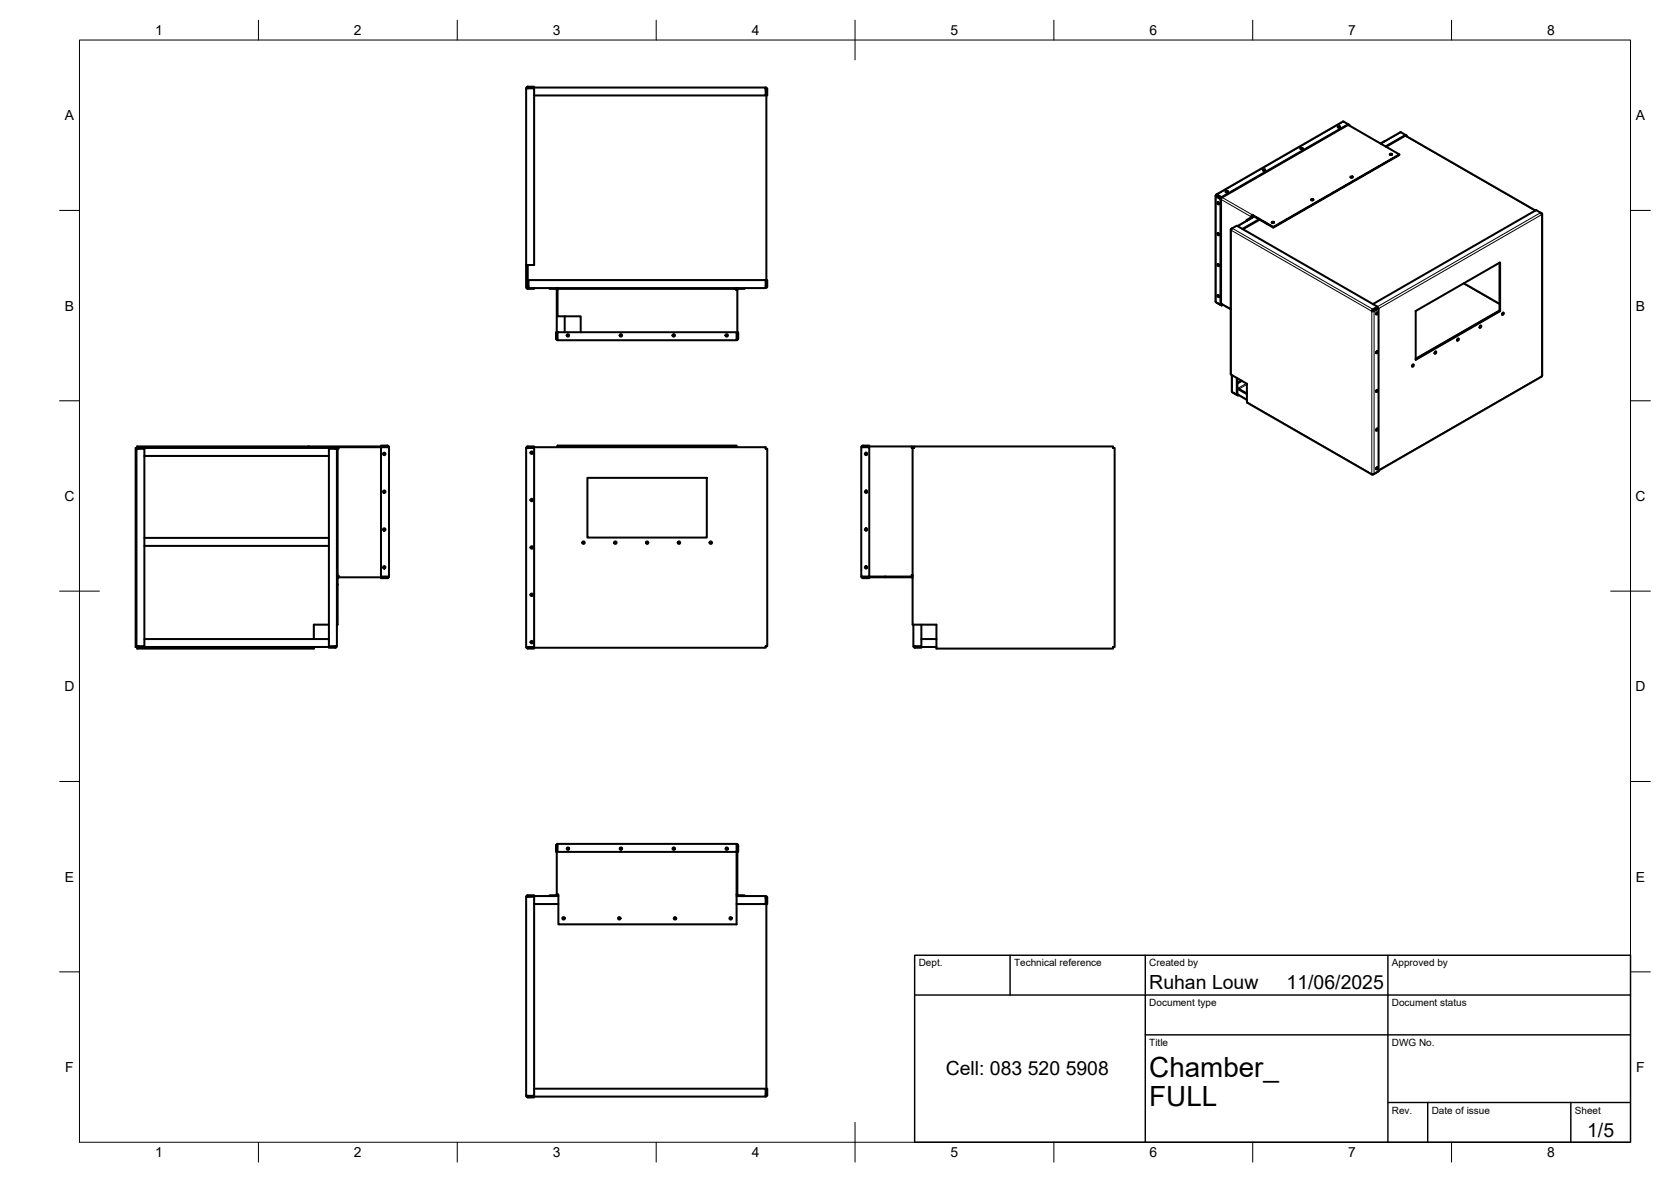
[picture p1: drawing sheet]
<svg xmlns="http://www.w3.org/2000/svg" width="420mm" height="297mm" viewBox="0 0 420 297" stroke-linecap="round" stroke-linejoin="round" font-family="sans-serif">
<!-- layer: Visible -->
<g fill="none" stroke="#000" stroke-width=".51">
<path d="M132.3 22.2h2v44.4h-2zM132.3 22.2l.4-.4h1.6v.2h-1.6l-.2 .2M132.6 22.2l.3-.2v.2M134.3 22h58.2v2h-58.2M192.5 22.6h.2M192.5 22l.4 .4v1.6h-.2v-1.6l-.2-.2M192.7 24v46.4M327 37.4h.5M327.2 37.5h.2M336.4 32h.5M336.6 32.1h.2M337.7 30.6l-31.9 18.3"/>
<path d="M337.7 30.5l1.3 .9M339 31.4l-31.9 18.3M339 31.4l12.9 7.4M339.1 31.5l.2-.1-.3-.2-31.9 18.3M339.3 31.4v.1M348.1 35.5l-1 .6M349.5 38.9h.5M349.6 38.9h.2M353.4 34.1l32.7 18.8M353.4 34.1l-1.3-.9-4.9 2.9M353.4 34.1l.2 .1M353.4 34.1l-4.9 2.8"/>
<path d="M353.6 34.1h.1l-.3-.2-5 2.9M353.7 34.1v.2M305.6 49.2v26.6l1.3 .8 .1-.1M305.8 49.4l1.1 .6h.1M305.8 49.1h.1M305.8 49.1v.3M305.9 49v.3l1.1 .7v26.5M305.9 49h.1M306 48.9l1.1 .6v.2l-1.1-.6M306 48.9l-.2 .1M306.2 50.8l.3 .3v.3l-.4-.3zM306.2 58.6l.3 .2v.3l-.4-.2z"/>
<path d="M306.3 50.8l.2 .5M306.3 58.6l.2 .5M306.4 50.9l.1 .2M306.4 58.7l.1 .2M306.9 50v26.6M308.2 48.2h.5M308.4 48.3h.2M309.5 57.7v36.4l4 2.3 .1 4.8 31.4 18.1M309.9 57.4l-.3 .4v-.3l1.4-.8 35.4 20.4M313.5 55.3v.2M314.6 54.6l-1.1 .7 .1 .1 1.1-.7M314.6 54.5v.1"/>
<path d="M314.7 54.4l-.1 .1M314.7 54.4v.3M314.9 54.6v.1M314.9 54l5.3 3v.2l-5.3-3zM314.9 54.1l-.2 .3M314.9 54l-.3 .5M315.3 54.4l-4.2 2.4M316.6 55.1l-4.2 2.4M316.7 55.2l-4.2 2.4M317.6 42.8h.5M317.8 42.9h.1M319.8 56h.5"/>
<path d="M320 56h.1M320.2 57l31.7-18.2v.2l-31.7 18.2M329.7 50.3h.5M329.9 50.4h.2M339.6 44.6h.5M339.7 44.6h.2M387.4 53.5l.3 .4v-.3l-1.5-.8-41 23.6M387.8 53.8v40.5l-.2 .4M132.3 66.6l.1 5.8 .3 .2h1.6v-.2M132.5 72.2l.4 .2M132.5 72l.4 .4M132.5 66.6v3.8"/>
<path d="M132.5 72v.2M132.5 72.2h.1M132.7 66.6v5.4l.2 .2M132.7 70.4h-.2v1.6M132.7 71.8h.2M132.9 70.4h59.6v2h-59.6zM138.2 72.4v.2h1.6l.2 .2M139.8 72.4l.4 .4M140.2 72.8h-.2v10.7M140.2 72.8v6.7h5.8v4M140.2 72.4v.2h44.8v.2h.4v12.3M140.2 72.6v.2"/>
<path d="M142 79.5v4M185 72.4v.2M185.2 72.4v.4M185.6 72.4l-.4 .4M187.2 72.4v.2h-1.6l-.2 .2M192.5 71.8h.2M192.5 72.2l.2-.2v-1.6h.2v1.6l-.4 .4M306 76.1l1.1 .7v-.2M306.2 66.4l.3 .2v.3l-.4-.3zM306.2 74.1l.3 .3v.3l-.4-.3zM306.3 66.4l.2 .4M306.3 74.1l.2 .5"/>
<path d="M306.4 66.5l.1 .1M306.4 74.2l.1 .2M307 76.3l2.5 1.4M307.3 76.5h-.3M307.5 76.6l-.4 .2M345.1 78.1h.3M345.1 78.1l-.2 .1M345.2 77.7l1.2-.6v.1l-1.2 .7M345.2 77.9l-.1 .2M345.2 77.9l.2 .2M345.2 77.7l-.3 .5M345.3 77.8l.2 .3"/>
<path d="M345.4 78.1l1.1-.6 .1 .1-1.1 .6h-.6M346.1 78.6l.3-.1v.2l-.3 .3zM346.1 78.6l-.1 .2M346.3 78.5l-.3 .5M346.6 77.6v40.9l-1.1 .6h-.6l.1 .1 1.4-.6M368.1 71.2l8.9 5.2M377 66v12.1l.2 .1-21.2 12.2v-12.2l21.2-12.3v12.3M377 78.1l-21 12.2M377.8 78.7l.3-.1v.1l-.4 .4zM377.8 78.7l-.1 .2M378 78.6l-.3 .5M140.2 83.5h45v2h-45z"/>
<path d="M140.2 85.3l-.2-.2v-1.6h-.2v1.6l.4 .4M185.2 85.3h.2M185.4 83.5h.2v1.6l-.4 .4M185.4 85.1v.1M309.7 94.3v4.1M310.1 98.7h.1M310.1 98.7l3.4 1.8M311 95v4.2M311.1 95v4.2h-.1l-1.2-.8M311.1 97.7l2.4 1.3M311.1 97.5l2.4 1.4M311.3 99.2h.1"/>
<path d="M311.4 99.3l-.1 .1M312.1 95.6l-1 .6M312.3 95.7l-1.2 .7M346 88.5h.1M346.1 88.4l.3-.2v.2l-.3 .4zM346.1 98.1l.3-.1v.1l-.3 .4zM346.1 88.3l-.1 .2M346.1 98.1l-.1 .2M346.3 88.2l-.3 .5M346.3 98l-.3 .4M355.2 91.7l.2-.1 .1 .2-.4 .3zM355.2 91.7l-.1 .2"/>
<path d="M355.3 91.6l-.2 .5M360.8 88.5l.3-.1v.1l-.3 .4zM360.8 88.5l-.1 .1M361 88.3l-.3 .5M366.5 85.2l.2-.1 .1 .1-.4 .4zM366.5 85.2l-.1 .2M366.7 85.1l-.3 .5M372.1 81.9l.3-.1 .1 .2-.4 .4zM372.2 81.9l-.1 .2M372.3 81.8l-.3 .5M387.6 94.7l-41 23.6M34.3 112.8h2v49.6h-2z"/>
<path d="M34.3 112.6h-.2v50h.3M34.3 112.6h.1M34.5 112.4h.2M34.6 112.8l.3-.2v.2M34.7 112.4h1.6v.2h-1.6l-.2 .2M34.7 112.4l-.4 .4v-.2M36.3 112.4h46.4M36.3 114.6h46.4M36.3 112.6h46.4M77.6 112.2h-43.1v.2M77.6 112.2v.2M82.7 112.8h2v49.6h-2z"/>
<path d="M84.3 112.4h-1.6v.2h1.6l.2 .2M84.3 112.4h11.5M84.3 112.4l.4 .4M84.5 112.8l-.4-.2v.2M84.5 112.4h.1M84.6 112.6h.1M84.7 112.8h.2M84.9 112.8v31.9h-.2M85.1 112.6h-.4v.2M85.1 112.4v.4h-.2M95.8 112.4h2v32.5h-2zM97.4 112.2h-1.6v-.2h1.6l.4 .4"/>
<path d="M97.4 112.2l.2 .2v-.2h-20M132.3 112.6h2v50h-2zM132.7 112.2h1.6v.2h-1.6M132.7 112.2l-.4 .4M132.7 112.4l-.2 .2M132.9 112.4v.2M134.3 112.4h58.2v.4h.4v49.6h-.4v.4h-58.2M140.2 112.2h.1M140.4 112.2h-.2v-.2h45v.2M140.4 112.2h44.8v.2M140.4 112.2v.2M140.4 112.2l-.3 .2"/>
<path d="M192.5 112.6l.2 .2M216.6 112.4h2v32.5h-2zM216.8 112.2v.2M217 112h1.6v.2h-1.6M217 112l-.4 .4M217 112.2h-.2M218.6 112.2h10.7M229.3 112.4h.5M229.5 112.6h.3v-.4h50.1v.4h.4v50h-.4v.4h-44.4v-6h-6zM229.8 112.2h-.5v.4h.2M229.9 112.4l-.2 .2M279.9 112.4l.1 .2"/>
<path d="M346.1 107.8l.3-.1v.1l-.3 .4zM346.1 117.5l.3-.1v.2l-.3 .4zM346.1 107.8l-.1 .2M346.1 117.5l-.1 .2M346.3 107.7l-.3 .5M346.3 117.4l-.3 .5M36.3 137.2h46.4M36.3 135.2h46.4M147.7 120.1h30v15h-30zM82.7 157h-3.8v3.6M84.7 146.9h.2M84.9 144.9v-.2h.2v.4"/>
<path d="M85.1 145.1h10.7M85.1 144.9l-.4 .4M85.1 145.1l-.2 .2v11.7h-.2M97.6 144.9v.1M97.8 144.9l-.4 .4h-1.6v-.2l1.8-.1M216.6 144.9l.4 .4M216.8 144.9l.2 .2M217 145.1h1.6M218.6 145.1v.2h-1.6M218.6 144.9h10.7M222.6 144.9v.2h-4M222.6 145.1h6.7l.2 .2"/>
<path d="M229.3 144.7h.2M229.3 144.9h.2M229.5 144.5h-.2v.4M229.7 157v5.4h2v-5.4M34.3 162.6v-.2l.4 .4M34.5 162.4l.2 .2h49.6l.2-.2M34.5 162.8h.2M34.6 162.4l.3 .2M34.9 162.4v.2M36.3 162.6v.2h-1.6M36.3 160.6h46.4M36.3 162.8h42.6"/>
<path d="M78.9 162.6v.4h-44.4v-.3M84.1 162.4v.2M84.5 162.4l-.4 .2M84.7 162.4l-.4 .4h-1.6v-.2M132.3 162.6l.4 .4h1.6v-.2h-1.6l-.2-.2M132.9 162.6v.2M192.7 162.4l-.2 .1M229.7 162.4l.4 .4h1.6v-.2h-1.6l-.2-.2M229.9 162.4l.4 .2M230.3 162.4v.2M231.7 162.6h3.8M231.7 160.6h3.8"/>
<path d="M280 162.6l-.1 .1M140.1 212.3l-.1 12.5M140.1 212.3h.1M140.2 212.1h45v2h-45zM140.2 212.1l-.4 .4v1.6h.2M185.2 214.1v18.2h-44.8v-7.5h-.4M185.2 212.1l.4 .4v1.6h-.2v-1.6M185.2 212.3l.2 .2M185.4 214.1v10.7h-.2M132.3 225.4h2v50h-2zM132.3 225.4l.2-.4h1.8v.2h-1.6l-.2 .2M132.9 225.4v-.2l-.3 .2"/>
<path d="M134.3 225.2h6.1M134.3 227.2h6.1M139.8 225.2l.4-.4v.4M140 224.8l-.2 .2h-1.6v.2M185.2 225.2h7.3v2h-7.3M185.2 224.8l.4 .4h1.6v-.2h-1.6l-.2-.2M192.5 225.8h.2M192.5 225.4l.2 .2M192.5 225.2l.4 .4M192.7 225.6v49.6l-.2 .2M192.9 225.6v1.6h-.2M132.3 275.4l.4 .4h1.6v-.2"/>
<path d="M132.5 275.4l.2 .2h1.6M132.6 275.4l.3 .2v-.2M134.3 273.6h58.2v2h-58.2M192.5 275h.2M192.7 273.6h.2v1.6l-.4 .4"/>
<circle cx="327.3" cy="37.3" r=".23"/>
<circle cx="336.7" cy="31.8" r=".23"/>
<circle cx="349.7" cy="38.8" r=".23"/>
<circle cx="308.5" cy="48.1" r=".23"/>
<circle cx="317.8" cy="42.7" r=".23"/>
<circle cx="320.1" cy="55.9" r=".23"/>
<circle cx="330" cy="50.1" r=".23"/>
<circle cx="339.8" cy="44.4" r=".23"/>
<circle cx="142.8" cy="84.3" r=".31"/>
<circle cx="156.1" cy="84.3" r=".31"/>
<circle cx="169.4" cy="84.3" r=".31"/>
<circle cx="182.7" cy="84.3" r=".31"/>
<circle cx="96.6" cy="114.1" r=".31"/>
<circle cx="133.7" cy="113.8" r=".31"/>
<circle cx="217.8" cy="114.1" r=".31"/>
<circle cx="96.6" cy="133.1" r=".31"/>
<circle cx="96.6" cy="123.6" r=".31"/>
<circle cx="133.7" cy="137.6" r=".31"/>
<circle cx="133.7" cy="125.7" r=".31"/>
<circle cx="146.7" cy="136.4" r=".31"/>
<circle cx="154.7" cy="136.4" r=".31"/>
<circle cx="162.7" cy="136.4" r=".31"/>
<circle cx="170.7" cy="136.4" r=".31"/>
<circle cx="178.7" cy="136.4" r=".31"/>
<circle cx="217.8" cy="133.1" r=".31"/>
<circle cx="217.8" cy="123.6" r=".31"/>
<circle cx="96.6" cy="142.6" r=".31"/>
<circle cx="133.7" cy="149.5" r=".31"/>
<circle cx="217.8" cy="142.6" r=".31"/>
<circle cx="133.7" cy="161.4" r=".31"/>
<circle cx="142.8" cy="213.3" r=".31"/>
<circle cx="156.1" cy="213.3" r=".31"/>
<circle cx="169.4" cy="213.3" r=".31"/>
<circle cx="182.7" cy="213.3" r=".31"/>
<circle cx="141.7" cy="230.8" r=".31"/>
<circle cx="155.7" cy="230.8" r=".31"/>
<circle cx="169.7" cy="230.8" r=".31"/>
<circle cx="183.7" cy="230.8" r=".31"/>
</g>
<!-- layer: Visible Narrow -->
<g fill="none" stroke="#000" stroke-width=".25">
<path d="M337.9 30.6l-31.9 18.3v.2M352.3 33.3l-5 2.8M353.3 34.1l32.7 18.9M305.9 49.3l-.1 .1v26.6M307 50.1l7.6 4.4 .1 .2M307.3 49.6l7.6 4.4M309.6 57.5v.1M309.8 57.4l35.4 20.3v.2M314.7 54.7h.1M315.4 54.5l-4.1 2.4M387.4 53.5l-41 23.6M387.6 53.6v.1"/>
<path d="M306 76.1h.1M307 76.2l2.5 1.4M345.2 77.9h.1M345.4 78.1l.1 .1v40.9M346.6 77.6l41-23.7v40.6l-41 23.6M367.9 71.3l9.1 5.2M377 77.9l-21 12.1M309.6 94.2v-36.3l35.3 20.3v40.9l-31.4-18.1M309.8 94.3v4.3M310.1 98.7h.1M311.1 99l2.4 1.4M313.4 96.4l-2.1 1.2"/>
<path d="M313.5 96.6l-1.9 1.2M345.2 119.2v.1"/>
</g>
<!-- layer: Visible -->
<circle cx="345.2" cy="77.9" r=".25" fill="#000"/>
<!-- layer: BORDER -->
<g fill="none" stroke="#000" stroke-width=".25">
<path d="M20 10.1h390v276.9h-390zM65 5.1v5M115 5.1v5M165 5.1v5M215 5.1v10M265 5.1v5M315 5.1v5M365 5.1v5M15 52.9h5M410 52.9h5M15 100.7h5M410 100.7h5"/>
<path d="M15 148.6h10M405 148.6h10M15 196.4h5M410 196.4h5M15 244.2h5M410 244.2h5M65 287v5M115 287v5M165 287v5M215 282.1v9.9M265 287v5M315 287v5"/>
<path d="M365 287v5"/>
</g>
<!-- layer: TITLEBLOCK -->
<path d="M230 240.1h180v46.9h-180zM230 250h180M254 240.1v9.9M288 240.1v46.9M349 240.1v46.9M288 260.1h122M349 277.1h61M359 277.1v9.9M395 277.1v9.9" fill="none" stroke="#000" stroke-width=".36"/>
<g font-size="7">
<text x="289" y="270.6">Chamber_</text>
<text x="289" y="278.1">FULL</text>
</g>
<g font-size="4.9">
<text x="289" y="248.5">Ruhan Louw</text>
<text x="323.5" y="248.5">11/06/2025</text>
<text x="237.8" y="270.2">Cell: 083 520 5908</text>
<text x="399.1" y="285.7">1/5</text>
</g>
<g font-size="3.5">
<text x="39" y="8.8">1</text>
<text x="89" y="8.8">2</text>
<text x="139" y="8.8">3</text>
<text x="189" y="8.8">4</text>
<text x="239" y="8.8">5</text>
<text x="289" y="8.8">6</text>
<text x="339" y="8.8">7</text>
<text x="389" y="8.8">8</text>
<text x="16.3" y="30.2">A</text>
<text x="411.3" y="30.2">A</text>
<text x="16.3" y="78">B</text>
<text x="411.3" y="78">B</text>
<text x="16.2" y="125.9">C</text>
<text x="411.2" y="125.9">C</text>
<text x="16.2" y="173.7">D</text>
<text x="411.2" y="173.7">D</text>
<text x="16.3" y="221.6">E</text>
<text x="411.3" y="221.6">E</text>
<text x="16.4" y="269.4">F</text>
<text x="411.4" y="269.4">F</text>
<text x="39" y="290.8">1</text>
<text x="89" y="290.8">2</text>
<text x="139" y="290.8">3</text>
<text x="189" y="290.8">4</text>
<text x="239" y="290.8">5</text>
<text x="289" y="290.8">6</text>
<text x="339" y="290.8">7</text>
<text x="389" y="290.8">8</text>
</g>
<g font-size="2.5">
<text x="231" y="242.9">Dept.</text>
<text x="255" y="242.9">Technical reference</text>
<text x="289" y="242.9">Created by</text>
<text x="350" y="242.9">Approved by</text>
<text x="289" y="252.8">Document type</text>
<text x="350" y="252.8">Document status</text>
<text x="289" y="262.9">Title</text>
<text x="350" y="262.9">DWG No.</text>
<text x="350" y="279.9">Rev.</text>
<text x="360" y="279.9">Date of issue</text>
<text x="396" y="279.9">Sheet</text>
</g>
</svg>
